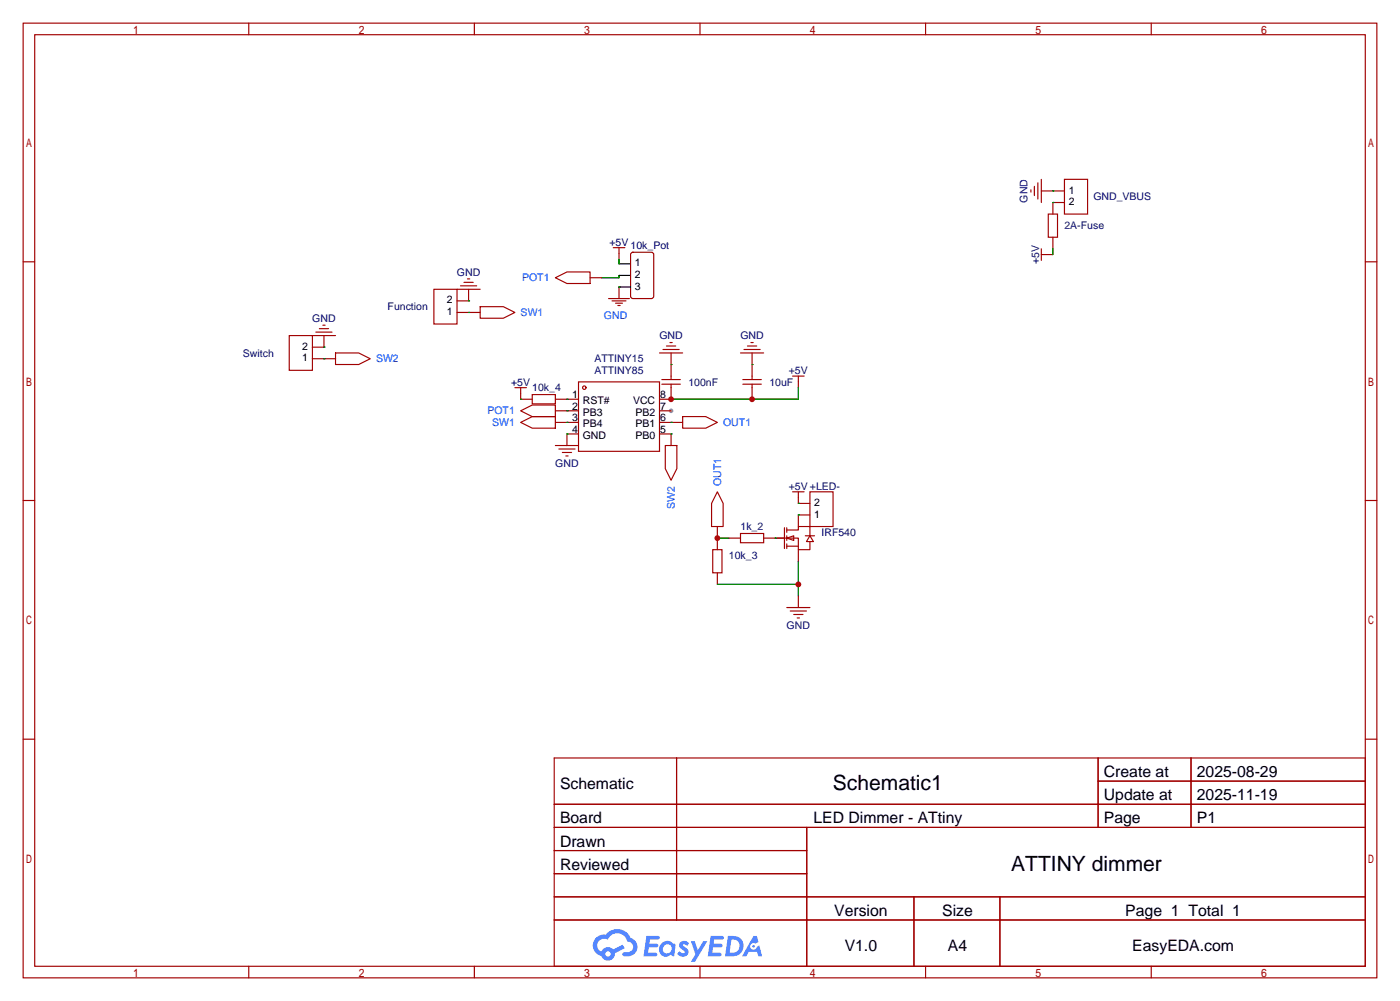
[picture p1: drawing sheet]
<svg xmlns="http://www.w3.org/2000/svg" width="307mm" height="220mm" viewBox="0 0 307 220" stroke-linecap="round" stroke-linejoin="round" font-family="sans-serif">
<circle cx="147.3" cy="90.2" r=".51" fill="#999"/>
<g fill="none" stroke="#a10000" stroke-width=".25">
<path d="M5.1 5.1h297.2v209.5h-297.2zM7.6 7.6h292.1v204.5h-292.1zM54.6 5.1v2.5M104.1 5.1v2.5M153.7 5.1v2.5M203.2 5.1v2.5M252.7 5.1v2.5M5.1 57.5h2.5M299.7 57.5h2.6M5.1 109.9h2.5M299.7 109.9h2.6M5.1 162.2h2.5"/>
<path d="M121.7 166.4h178v45.7h-178zM121.7 176.5h178M148.5 166.4v35.5M241.1 166.4v15.2M241.1 171.4h58.6M261.5 166.4v15.2M299.7 162.2h2.6M121.7 181.6h178M121.7 186.7h55.4M121.7 196.8h178M121.7 191.8h55.4M177.1 181.6v30.5"/>
<path d="M200.6 196.8v15.3M219.5 196.8v15.3M54.6 212.1v2.5M104.1 212.1v2.5M121.7 201.9h178M153.7 212.1v2.5M203.2 212.1v2.5M252.7 212.1v2.5"/>
</g>
<g fill="#5487ff">
<path d="M149.4 206.8a1.3 1.3 0 0 1 1.8 .3l-.4 .6a.54 .54 0 0 0-.9-.3l.2 .3a1.28 1.28 0 0 1 .7 2 1.53 1.53 0 0 1-2.1-.3l.5-.6 .8 .4a.31 .31 0 0 0 .3-.2 .31 .31 0 0 0-.3-.4 1.12 1.12 0 0 1-.6-1.8z"/>
<path d="M151.7 206.6h.8l.7 2 1.2-2h.9l-2.7 4.5h-.9l1-1.6z"/>
<path d="M141.9 205.4h2.3a.46 .46 0 0 1 .5 .1 .46 .46 0 0 1 .1 .5l-.4 .2h-1.7l-.2 .9h1.7a.4 .4 0 0 1 .3 .5 .4 .4 0 0 1-.4 .3h-1.7l-.1 1.2h1.3a.46 .46 0 0 1 .5 .1 .46 .46 0 0 1 .1 .5l-.3 .2h-2.6z"/>
<path d="M156 205.4h2.3a.47 .47 0 0 1 .5 .1 .47 .47 0 0 1 .1 .5l-.4 .2h-1.7l-.1 .9h1.6a.4 .4 0 0 1 .3 .5 .4 .4 0 0 1-.4 .3h-1.7l-.1 1.2h1.3a.46 .46 0 0 1 .5 .1 .46 .46 0 0 1 .2 .5l-.4 .2h-2.6z"/>
<path d="M165.4 205.4h.7l.4 1.4-.6 .3a.75 .75 0 0 0-1.2 .3 .75 .75 0 0 0 .5 1.1 .75 .75 0 0 0 1-.7l.5-.3 .6 2.4h-.8l-.3-1h-1.8l-.6 1h-.9z"/>
<path d="M159.8 205.4l-.6 4.5h1.4a2.27 2.27 0 0 0 2.6-2.3 2.27 2.27 0 0 0-2.7-2.2zM160.6 206.2a1.5 1.5 0 0 1 1.8 1.5 1.5 1.5 0 0 1-2 1.4h-.2z"/>
<path d="M145.2 207.1a1.6 1.6 0 0 0-.3 2.2 1.6 1.6 0 0 0 2.3 .2l.8 .4 .3-2.5-.2-.2-.4-.1a1.58 1.58 0 0 0-2.5 0zM145.8 207.6a.98 .98 0 0 1 1.6 .4 .98 .98 0 0 1-1 1.3 .94 .94 0 0 1-.9-.7 .94 .94 0 0 1 .3-1z"/>
<path d="M130.9 205.8a2.37 2.37 0 0 0 1.1 4 1.54 1.54 0 0 0 1.8 1 1.54 1.54 0 0 0 1.2-1.6l2.2-1.1-.5-.7-2.1 1a1.57 1.57 0 0 0-2.6 .5 1.5 1.5 0 0 1-.7-2.1 1.5 1.5 0 0 1 2.2-.5 2.23 2.23 0 0 1 2.2-1.5 2.23 2.23 0 0 1 2 1.9 1.16 1.16 0 0 1 1.3 1.1 1.16 1.16 0 0 1-1.1 1.2h-.7a.47 .47 0 0 0-.6 .4 .47 .47 0 0 0 .5 .5 2.17 2.17 0 0 0 2.5-.9 2.17 2.17 0 0 0-.4-2.7l-.8-.4a3.2 3.2 0 0 0-5.4-.8l-1.1 .1zM132.9 209.4a.6 .6 0 0 1 1.2 0 .6 .6 0 0 1-1.2 0z"/>
<circle cx="165.4" cy="207.7" r=".28"/>
</g>
<g fill="none" stroke="#a10000" stroke-width=".25">
<path d="M228.6 39.4v5M233.7 39.4h5.1v7.6h-5.1zM134.6 54.4h2.6M135.9 54.4v2.5M226.3 41.7v.5M227.1 40.9v2M227.8 40.1v3.6M228.6 41.9h5.1M228.6 54.6v2.5M228.6 55.9h2.5M230.1 47h2.1v5.1h-2.1zM231.1 52.1v2.5"/>
<path d="M233.7 44.4h-2.6v2.6M63.5 73.7h5.1v7.6h-5.1zM68.6 78.7h5.1M68.6 73.7h5.1M69.3 72.9h3.6M70.1 72.1h2M70.9 71.4h.5M71.1 73.7v2.5h-2.5M73.7 77.5h5l2.6 1.2-2.6 1.3h-5zM95.2 63.5h5.1v7.6h-5.1zM100.3 68.6h5.1M100.3 63.5h5.1"/>
<path d="M101.1 62.7h3.5M101.9 62h2M102.6 61.2h.5M102.9 63.5v2.5h-2.6M105.4 67.3h5.1l2.5 1.3-2.5 1.2h-5.1zM121.9 61l2.6-1.3h5v2.5h-5zM129.5 61h2.6M133.6 65.5h4.6M134.4 66h3M135.1 66.5h1.6M135.6 67.1h.5M135.9 63h.1"/>
<path d="M135.9 63v2.5M144.8 77.5h5.1M145.5 76.7h3.6M146.3 75.9h2M147.1 75.2h.5M147.3 77.5v5.8M162.6 77.5h5M163.3 76.7h3.6M164.1 75.9h2M164.8 75.2h.6M165.1 77.5v5.8M113 85.1h2.6"/>
<path d="M114.3 90.2l2.5-1.3h5.1v2.5h-5.1zM114.3 92.7l2.5-1.3h5.1v2.6h-5.1zM114.3 85.1v2.5h2.5M116.8 86.6h5.1v2h-5.1zM121.9 87.6h5.1M121.9 90.2h5.1M121.9 92.7h5.1M121.9 97.8h5.1M122.7 98.6h3.5M123.4 99.3h2.1M127 83.8h17.8v15.3h-17.8zM127 95.2h-2.5v2.6"/>
<path d="M144.8 90.2h2.5M144.8 92.7h5.1M144.8 95.2h2.5v2.6M145.3 84.3h4.1M145.3 83.3h4.1M146 97.8h2.6v5.1l-1.3 2.5-1.3-2.5zM147.3 84.3v3.3h-2.5M149.9 91.4h5l2.6 1.3-2.6 1.3h-5zM163.1 84.3h4M163.1 83.3h4M165.1 84.3v3.3M174 82.5h2.5"/>
<path d="M175.3 82.5v2.6M124.2 100.1h.5M157.5 107.9l1.2 2.6v5.1h-2.5v-5.1zM157.5 115.6v5M160 118.1h2.6M162.6 117.1h5v2h-5zM167.6 118.1h5.1M172.2 115.8v4.6M172.7 118.1l1.5-.5v1zM172.7 116.3h2.6v-.7h2.5v2M172.7 118.1h2.6v2.5h2.5v-1.7M172.7 119.9h2.6"/>
<path d="M172.7 115.8v1M172.7 117.6v1M172.7 119.4v1M174 107.9h2.5M175.3 107.9v2.6h2.5M176.8 117.6h2M177.8 107.9h5.1v7.7h-5.1zM177.8 117.6l.8 1.3h-1.6zM177.8 113h-2.5v2.6M156.5 120.6h2v5.1h-2zM157.5 125.7v2.6M172.7 133.3h5.1"/>
<path d="M173.5 134.1h3.5M174.2 134.9h2.1M175 135.6h.5M175.3 120.6v2.6M175.3 130.8v2.5"/>
<circle cx="128.3" cy="85.1" r=".38"/>
</g>
<g fill="none" stroke="#008700" stroke-width=".25">
<path d="M135.9 56.9v1M231.1 41.9h.1M231.1 44.4h.1M231.1 54.6v1.3M71.1 78.7h.1M71.1 76.2h.1M102.9 66h.1M102.9 68.6h.1M135.9 63h.1M135.9 60.5v.5h-3.8M114.3 87.6h.1M124.5 95.2h.1"/>
<path d="M124.5 90.2h.1M124.5 92.7h.1M124.5 87.6h.1M147.3 80h.1M147.3 92.7h.1M147.3 95.2h.1M165.1 80h.1M175.3 85.1v2.5h-28M157.5 118.1h2.5M170.2 118.1h.1M175.3 113h.1M175.3 110.5h.1"/>
<path d="M157.5 128.3h17.8M175.3 123.2v7.6"/>
</g>
<path d="M135.9 57.9h2.5M135.9 60.5h2.5M135.9 63h2.5" fill="none" stroke="#000" stroke-width=".25"/>
<path d="M138.5 55.6l.4-.2h4.1l.4 .2 .1 9.4-.3 .5h-4.3l-.4-.2z" fill="none" stroke="#870000" stroke-width=".25"/>
<g fill="#c00">
<circle cx="165.1" cy="87.6" r=".63"/>
<circle cx="147.3" cy="87.6" r=".63"/>
<circle cx="157.5" cy="118.1" r=".63"/>
<circle cx="175.3" cy="128.3" r=".63"/>
</g>
<g font-size="4.6">
<text x="182.9" y="173.5">Schematic1</text>
<text x="222" y="191.3">ATTINY dimmer</text>
</g>
<g font-size="3.5">
<text x="122.9" y="173.1">Schematic</text>
<text x="242.3" y="170.6">Create at</text>
<text x="262.7" y="170.6">2025-08-29</text>
<text x="242.3" y="175.7">Update at</text>
<text x="262.7" y="175.7">2025-11-19</text>
<text x="122.9" y="180.7">Board</text>
<text x="122.9" y="185.8">Drawn</text>
<text x="178.6" y="180.7">LED Dimmer - ATtiny</text>
<text x="242.3" y="180.7">Page</text>
<text x="262.7" y="180.7">P1</text>
<text x="122.9" y="190.9">Reviewed</text>
<text x="183.1" y="201.1">Version</text>
<text x="206.8" y="201.1">Size</text>
<text x="247" y="201.1">Page 1 Total 1</text>
<text x="185.4" y="208.7">V1.0</text>
<text x="208.1" y="208.7">A4</text>
<text x="248.6" y="208.7">EasyEDA.com</text>
</g>
<g font-size="2.3" fill="#000080">
<text x="225.6" y="44.5" transform="rotate(-90 225.6 44.5)">GND</text>
<text x="240" y="44">GND_VBUS</text>
<text x="133.8" y="53.9">+5V</text>
<text x="233.7" y="50.3">2A-Fuse</text>
<text x="138.4" y="54.7">10k_Pot</text>
<text x="228.1" y="58" transform="rotate(-90 228.1 58)">+5V</text>
<text x="100.3" y="60.5">GND</text>
<text x="68.6" y="70.7">GND</text>
<text x="85.1" y="68.1">Function</text>
<text x="144.8" y="74.5">GND</text>
<text x="162.5" y="74.5">GND</text>
<text x="53.3" y="78.3">Switch</text>
<text x="130.5" y="79.5">ATTINY15</text>
<text x="130.5" y="82.1">ATTINY85</text>
<text x="173.2" y="82.1">+5V</text>
<text x="112.2" y="84.6">+5V</text>
<text x="116.8" y="85.9">10k_4</text>
<text x="151.1" y="84.6">100nF</text>
<text x="168.9" y="84.6">10uF</text>
<text x="121.9" y="102.4">GND</text>
<text x="173.2" y="107.5">+5V +LED-</text>
<text x="162.6" y="116.4">1k_2</text>
<text x="180.3" y="117.6">IRF540</text>
<text x="160" y="122.7">10k_3</text>
<text x="172.7" y="138">GND</text>
</g>
<g font-size="2.3">
<text x="234.6" y="42.5">1</text>
<text x="234.6" y="45">2</text>
<text x="139.4" y="58.5">1</text>
<text x="139.4" y="61">2</text>
<text x="139.4" y="63.6">3</text>
<text x="98.1" y="69.2">1</text>
<text x="98.1" y="66.6">2</text>
<text x="66.4" y="76.8">2</text>
<text x="66.4" y="79.3">1</text>
<text x="125.6" y="87.4">1</text>
<text x="125.6" y="89.9">2</text>
<text x="127.9" y="88.7">RST#</text>
<text x="139" y="88.7">VCC</text>
<text x="144.9" y="89.9">7</text>
<text x="144.9" y="87.4">8</text>
<text x="125.6" y="92.5">3</text>
<text x="125.6" y="95">4</text>
<text x="127.9" y="91.2">PB3</text>
<text x="127.9" y="93.8">PB4</text>
<text x="139.5" y="93.8">PB1</text>
<text x="139.5" y="91.2">PB2</text>
<text x="144.9" y="95">5</text>
<text x="144.9" y="92.5">6</text>
<text x="127.9" y="96.3">GND</text>
<text x="139.5" y="96.3">PB0</text>
<text x="178.7" y="113.6">1</text>
<text x="178.7" y="111.1">2</text>
</g>
<g font-size="2.3" fill="#00f">
<text x="114.6" y="61.8">POT1</text>
<text x="114.3" y="69.4">SW1</text>
<text x="132.6" y="70.1">GND</text>
<text x="82.5" y="79.5">SW2</text>
<text x="107" y="91">POT1</text>
<text x="108" y="93.5">SW1</text>
<text x="158.7" y="93.5">OUT1</text>
<text x="158.3" y="106.7" transform="rotate(-90 158.3 106.7)">OUT1</text>
<text x="148.1" y="111.7" transform="rotate(-90 148.1 111.7)">SW2</text>
</g>
</svg>
